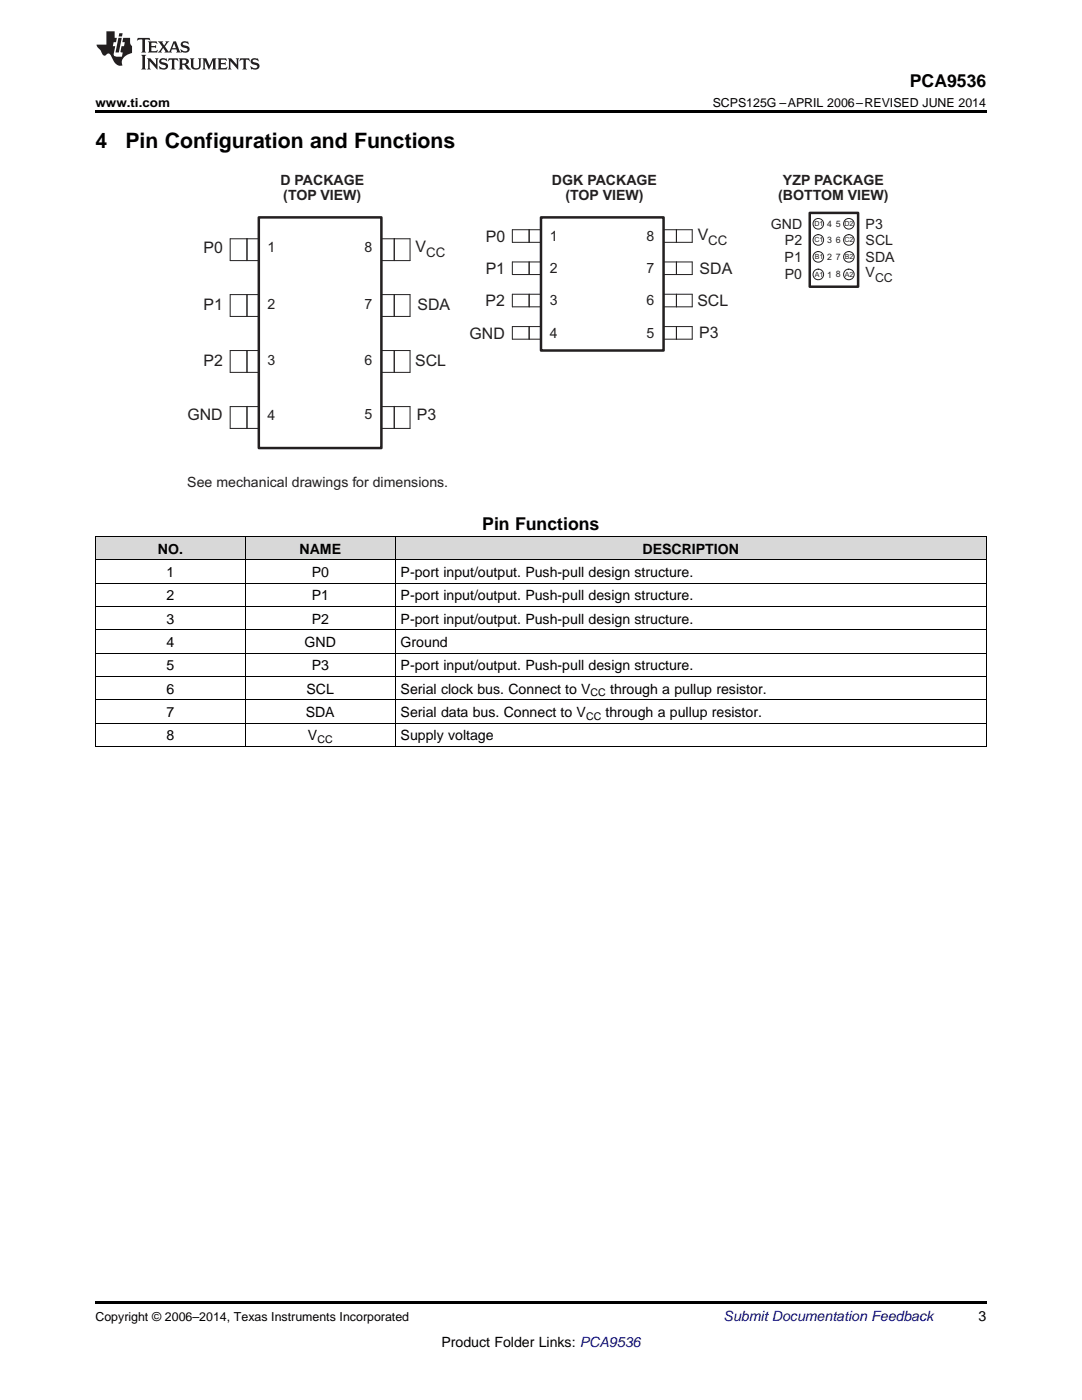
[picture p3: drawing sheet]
<svg xmlns="http://www.w3.org/2000/svg" width="216mm" height="279mm" viewBox="0 0 216 279" stroke-linecap="round" stroke-linejoin="round" font-family="sans-serif">
<g fill="#d8d8d8">
<path d="M19 107.1h30v4.7h-30z"/>
<path d="M49 107.1h29.9v4.7h-29.9z"/>
<path d="M78.9 107.1h117.9v4.7h-117.9z"/>
</g>
<path d="M19 149h.2zM78.8 149h.1zM196.7 149h.1zM19 259.7h177.8v.5h-177.8z" fill="#000"/>
<g fill="none" stroke="#000" stroke-width=".2">
<path d="M19 116.4h177.8M19 111.7h177.8M19 107.1h177.8M19.1 107.1v41.9M48.9 107.1v41.9M78.8 107.1v41.9M196.8 107.1v41.9M19 139.6h177.8M19 135h177.8M19 130.3h177.8M19 125.7h177.8M19 121h177.8"/>
<path d="M19 149h177.8M19 144.3h177.8"/>
</g>
<path d="M102.2 45.8h35.9v2.6h-35.9zM102.2 52.3h35.9v2.5h-35.9zM102.2 58.7h35.9v2.5h-35.9zM105.6 45.8v2.6M105.6 52.3v2.5M105.6 58.7v2.5M135 45.8v2.6M135 52.3v2.5M135 58.7v2.5M102.2 65.2h35.9v2.5h-35.9zM105.6 65.2v2.5M135 65.2v2.5" fill="none" stroke="#231f20" stroke-width=".2"/>
<path d="M107.9 43.4h24.5v26.6h-24.5z" fill-rule="evenodd" fill="#fff"/>
<path d="M107.9 43.4h24.5v26.6h-24.5z" fill="none" stroke="#231f20" stroke-width=".5"/>
<path d="M161.6 42.5h9.6v14.7h-9.6z" fill-rule="evenodd" fill="#fff"/>
<path d="M161.6 42.5h9.6v14.7h-9.6z" fill="none" stroke="#231f20" stroke-width=".5"/>
<g fill="none" stroke="#231f20" stroke-width=".2">
<path d="M45.9 47.7h35.9v4.3h-35.9zM45.9 58.8h35.9v4.4h-35.9zM49.3 47.6v4.4M49.3 58.8v4.4M78.7 47.6v4.4M78.7 58.8v4.4M45.9 70h35.9v4.3h-35.9zM49.3 70v4.3M78.7 70v4.3M45.9 81.1h35.9v4.4h-35.9zM49.3 81.1v4.4M78.7 81.1v4.4"/>
<circle cx="163.3" cy="44.7" r="1.06"/>
<circle cx="163.3" cy="54.8" r="1.06"/>
<circle cx="163.3" cy="47.9" r="1.06"/>
<circle cx="163.3" cy="51.3" r="1.06"/>
<circle cx="169.4" cy="44.7" r="1.06"/>
<circle cx="169.4" cy="54.8" r="1.06"/>
<circle cx="169.4" cy="47.9" r="1.06"/>
<circle cx="169.4" cy="51.3" r="1.06"/>
</g>
<path d="M51.6 43.4h24.5v46h-24.5z" fill-rule="evenodd" fill="#fff"/>
<path d="M51.6 43.4h24.5v46h-24.5z" fill="none" stroke="#231f20" stroke-width=".5"/>
<path d="M19 22h177.8v.5h-177.8z" fill="#000"/>
<g fill="#231f20">
<path d="M27.5 7.6l-.1 .5 .4-.2h.6v.1v2.1l-.2 .4h1l-.3-.4v-2.1l.1-.1h.5l.5 .2-.2-.5zM29.5 8.3l.2 .3v1.5l-.2 .4h1.8l.2-.6a1.04 1.04 0 0 1-1.3 .2v-.7h.6l.3 .2v-.6l-.3 .2h-.6v-.6l.8-.1 .4 .3-.2-.5zM31.5 8.3l.9 1.1-.9 1.1h.8l-.2-.2 .5-.7 .4 .7-.2 .2h1.5l-.1-.2 .1-.4h.9l.1 .4-.2 .2h1l-.3-.3-.7-1.9h-.5l-.9 2-.8-1 .9-1h-.8l.1 .3-.3 .5-.4-.6 .2-.2zM34.7 8.6l.4 1h-.7zM36.3 8.4a.63 .63 0 0 0-.2 .7 .63 .63 0 0 0 .6 .4l.6 .2 .1 .2a.75 .75 0 0 1-.7 .4 .75 .75 0 0 1-.6-.5l.1 .7 .1-.1a1.11 1.11 0 0 0 1.5-.6 1.13 1.13 0 0 0-1.2-.8l-.1-.4a1.04 1.04 0 0 1 1.2 .2l-.2-.5-.1 .1-.5-.2zM28.2 10.9l.2 .4v2.2l-.2 .4h1l-.3-.4v-2.2l.3-.4zM29.3 11.6l.3 .4v1.5l-.3 .4h.8l-.2-.4v-1.3l1.5 1.7v-1.9l.2-.4h-.7l.2 .4v.9l-1.1-1.3zM32 11.8a.62 .62 0 0 0-.2 .7 .62 .62 0 0 0 .6 .4l.6 .1 .1 .3a.76 .76 0 0 1-.7 .3 .76 .76 0 0 1-.6-.4l.1 .7 .1-.1a1.11 1.11 0 0 0 1.5-.6 1.13 1.13 0 0 0-1.2-.8l-.1-.4a1.04 1.04 0 0 1 1.2 .2l-.2-.6-.1 .1-.5-.1zM33.7 11.6l-.2 .6a.61 .61 0 0 1 .8-.3v1.6l-.2 .4h.9l-.2-.4v-1.6a.63 .63 0 0 1 .8 .3l-.2-.6zM35.6 11.6l.3 .4v1.5l-.3 .4h1l-.2-.2v-.8l.5 .2a.76 .76 0 0 0 1.2 .7l-1-1a.58 .58 0 0 0 .6-.5 .58 .58 0 0 0-.5-.6zM36.4 11.9h.1a.45 .45 0 0 1 .5 .1 .45 .45 0 0 1 .1 .5l-.7 .2zM37.9 11.6l.2 .2a2.17 2.17 0 0 0 .3 1.9 .99 .99 0 0 0 1.6-.6v-1.1l.2-.4h-.7l.2 .2a1.92 1.92 0 0 1-.2 1.8 .6 .6 0 0 1-.9-.5v-1.1l.2-.4zM40.4 11.6l.2 .4v1.5l-.2 .4h.7l-.2-.4v-1.4l.8 1.8 .8-1.8v1.4l-.2 .4h.9l-.2-.4v-1.5l.2-.4h-.8l-.6 1.5-.6-1.5zM43.4 11.6l.2 .4v1.5l-.2 .4h1.8l.2-.6a1.04 1.04 0 0 1-1.3 .1v-.6h.5l.4 .2v-.6l-.4 .2h-.5v-.7h.8l.3 .3-.1-.6zM45.5 11.6l.2 .4v1.5l-.2 .4h.7l-.2-.4v-1.3l1.5 1.7v-1.9l.2-.4h-.7l.2 .4v.9l-1.1-1.3zM47.9 11.6l-.1 .6a.61 .61 0 0 1 .8-.3v1.6l-.3 .4h1l-.3-.4 .1-1.6a.63 .63 0 0 1 .7 .3l-.1-.6zM50.2 11.8a.62 .62 0 0 0-.2 .7 .62 .62 0 0 0 .6 .4l.6 .1 .2 .3a.76 .76 0 0 1-.8 .3 .76 .76 0 0 1-.6-.4l.1 .7 .2-.1a1.11 1.11 0 0 0 1.5-.6 1.13 1.13 0 0 0-1.3-.8l-.1-.4a1.04 1.04 0 0 1 1.2 .2l-.1-.6-.2 .1-.5-.1z"/>
<path d="M21.2 6.3v2.6h-1.9l.1 .4 .7 .9a.91 .91 0 0 0 1 .8 .56 .56 0 0 1 .5-.3 .56 .56 0 0 1 .5 .3l.4 .8a1.53 1.53 0 0 0 1.9 1.2 1.54 1.54 0 0 1 1-2.1l.9-.3v-1.4a1.52 1.52 0 0 1-.3-1.6h-1.4l-.2 .8h.5l-.2 .8h-.4l-.2 1v.2l.4 .1-.2 .8a1.93 1.93 0 0 1-1.6-.3l.3-1.8h-.5l.2-.8h.4l.2-.8h-.4v-1.3zM23.6 7.6l-.6 2.9h.7l.6-2.9zM23.8 6.6l-.1 .7h.6l.2-.7z"/>
</g>
<g font-size="4.2">
<text x="19" y="29.6">4</text>
<text x="25" y="29.6">Pin Configuration and Functions</text>
</g>
<g font-size="3.5">
<text x="181.5" y="17.3">PCA9536</text>
<text x="96.2" y="105.8">Pin Functions</text>
</g>
<g font-size="3.2" fill="#231f20">
<text x="139.2" y="47.9">V</text>
<text x="40.6" y="50.5">P0</text>
<text x="82.9" y="50.2">V</text>
<text x="96.9" y="48.2">P0</text>
<text x="96.9" y="54.7">P1</text>
<text x="139.6" y="54.7">SDA</text>
<text x="40.6" y="61.8">P1</text>
<text x="83.3" y="61.8">SDA</text>
<text x="96.9" y="61.1">P2</text>
<text x="139.1" y="61.1">SCL</text>
<text x="93.7" y="67.6">GND</text>
<text x="139.5" y="67.5">P3</text>
<text x="40.6" y="73.1">P2</text>
<text x="82.8" y="73.1">SCL</text>
<text x="37.4" y="83.9">GND</text>
<text x="83.2" y="83.8">P3</text>
</g>
<g font-size="2.8" fill="#231f20">
<text x="56" y="36.8">D PACKAGE</text>
<text x="56.5" y="40">(TOP VIEW)</text>
<text x="110.1" y="36.8">DGK PACKAGE</text>
<text x="112.8" y="40">(TOP VIEW)</text>
<text x="155.3" y="40">(BOTTOM VIEW)</text>
<text x="156.2" y="36.8">YZP PACKAGE</text>
<text x="153.8" y="45.7">GND</text>
<text x="172.7" y="45.6">P3</text>
<text x="53.4" y="50.4">1</text>
<text x="72.7" y="50.4">8</text>
<text x="109.7" y="48.1">1</text>
<text x="129" y="48.1">8</text>
<text x="156.6" y="52.3">P1</text>
<text x="156.6" y="48.9">P2</text>
<text x="172.7" y="48.9">SCL</text>
<text x="172.7" y="52.3">SDA</text>
<text x="109.7" y="54.5">2</text>
<text x="129" y="54.5">7</text>
<text x="156.6" y="55.8">P0</text>
<text x="172.7" y="55.3">V</text>
<text x="53.4" y="61.7">2</text>
<text x="72.7" y="61.6">7</text>
<text x="109.7" y="60.9">3</text>
<text x="129" y="60.9">6</text>
<text x="109.7" y="67.4">4</text>
<text x="129" y="67.4">5</text>
<text x="53.4" y="72.9">3</text>
<text x="72.7" y="72.9">6</text>
<text x="53.4" y="83.7">4</text>
<text x="72.7" y="83.7">5</text>
<text x="37.4" y="97.3">See mechanical drawings for dimensions.</text>
</g>
<g font-size="2.8">
<text x="31.5" y="110.5">NO.</text>
<text x="59.8" y="110.5">NAME</text>
<text x="128.2" y="110.5">DESCRIPTION</text>
<text x="33.2" y="115.1">1</text>
<text x="33.2" y="119.8">2</text>
<text x="62.2" y="115.1">P0</text>
<text x="62.2" y="119.8">P1</text>
<text x="79.9" y="115.1">P-port input/output. Push-pull design structure.</text>
<text x="79.9" y="119.8">P-port input/output. Push-pull design structure.</text>
<text x="33.2" y="124.5">3</text>
<text x="62.2" y="124.5">P2</text>
<text x="79.9" y="124.5">P-port input/output. Push-pull design structure.</text>
<text x="33.2" y="129.1">4</text>
<text x="60.8" y="129.1">GND</text>
<text x="79.9" y="129.1">Ground</text>
<text x="33.2" y="133.8">5</text>
<text x="62.2" y="133.8">P3</text>
<text x="79.9" y="133.8">P-port input/output. Push-pull design structure.</text>
<text x="33.2" y="138.4">6</text>
<text x="33.2" y="143.1">7</text>
<text x="61" y="143.1">SDA</text>
<text x="61.2" y="138.4">SCL</text>
<text x="79.9" y="138.4">Serial clock bus. Connect to V</text>
<text x="79.9" y="143.1">Serial data bus. Connect to V</text>
<text x="120.8" y="143.1">through a pullup resistor.</text>
<text x="121.7" y="138.4">through a pullup resistor.</text>
<text x="33.2" y="147.7">8</text>
<text x="61.5" y="147.7">V</text>
<text x="79.9" y="147.7">Supply voltage</text>
<text x="195.3" y="263.6">3</text>
<text x="88.1" y="268.9">Product Folder Links: PCA9536</text>
</g>
<text font-size="2.8" fill="#0000c8" x="144.4" y="263.6">Submit Documentation Feedback</text>
<g font-size="2.6" fill="#231f20">
<text x="85" y="51.3">CC</text>
<text x="141.3" y="49">CC</text>
</g>
<g font-size="2.5">
<text x="19" y="21.4">www.ti.com</text>
<text x="142.2" y="21.4">SCPS125G –APRIL 2006–REVISED JUNE 2014</text>
<text x="19" y="263.6">Copyright © 2006–2014, Texas Instruments Incorporated</text>
</g>
<text font-size="2.5" fill="#231f20" x="174.6" y="56.3">CC</text>
<g font-size="2.1">
<text x="116.9" y="143.7">CC</text>
<text x="117.9" y="139">CC</text>
<text x="63.3" y="148.3">CC</text>
</g>
<g font-size="1.8" fill="#231f20">
<text x="165.1" y="45.3">4</text>
<text x="166.8" y="45.2">5</text>
<text x="165.1" y="48.5">3 6</text>
<text x="165.1" y="51.9">2</text>
<text x="166.8" y="51.9">7</text>
<text x="165.1" y="55.4">1</text>
<text x="166.8" y="55.4">8</text>
</g>
<g font-size="1.4" fill="#231f20">
<text x="162.5" y="45.2">D1</text>
<text x="168.5" y="45.2">D2</text>
<text x="162.5" y="48.4">C1</text>
<text x="162.6" y="51.8">B1</text>
<text x="168.5" y="48.4">C2</text>
<text x="168.6" y="51.8">B2</text>
<text x="162.6" y="55.3">A1</text>
<text x="168.6" y="55.3">A2</text>
</g>
</svg>
